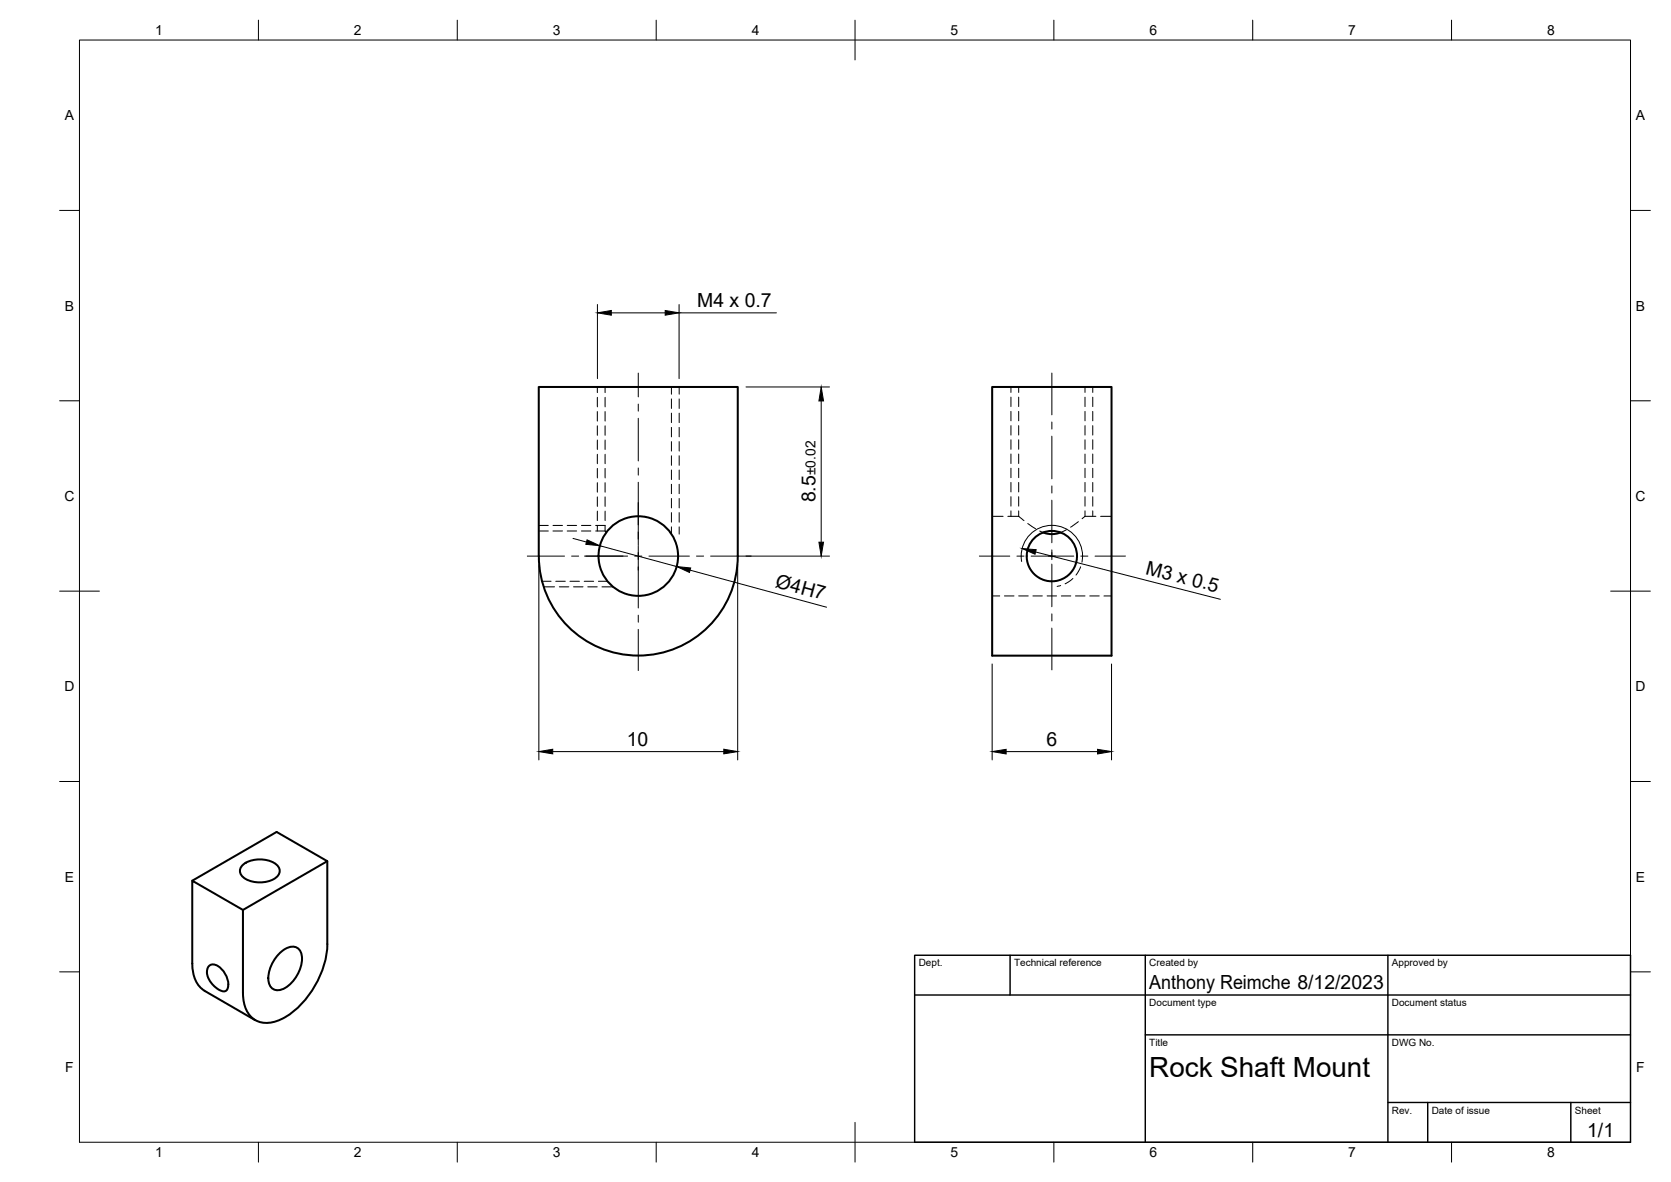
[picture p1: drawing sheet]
<svg xmlns="http://www.w3.org/2000/svg" width="420mm" height="297mm" viewBox="0 0 420 297" stroke-linecap="round" stroke-linejoin="round" font-family="sans-serif">
<!-- layer: Hidden -->
<g fill="none" stroke="#000" stroke-width=".25">
<path d="M152.1 97.2v1.5M152.1 99.9v2.3M168.8 97.2v1.9M256.1 97.2v1.4M256.1 99.8v2.4M272.8 97.2v1.4M272.8 99.8v2.4M152.1 103.4v2.4M152.1 107v2.4M152.1 110.6v2.4M152.1 114.2v2.3M152.1 117.7v2.4"/>
<path d="M168.8 100.3v2.3M168.8 103.8v2.4M168.8 107.4v2.4M168.8 111v2.4M168.8 114.5v2.4M168.8 118.1v2.4M256.1 103.4v2.4M256.1 107v2.3M256.1 110.5v2.4M256.1 114.1v2.4M256.1 117.7v2.3M272.8 103.4v2.4"/>
<path d="M272.8 107v2.3M272.8 110.5v2.4M272.8 114.1v2.4M272.8 117.7v2.3M135.5 133.4h2.4M139 133.4h2.4M142.6 133.4h2.4M146.2 133.4h2.4M149.8 133.4h2.3M152.1 133.4l.3 .4M152.1 121.3v2.4M152.1 124.9v2.4"/>
<path d="M152.1 128.4v2.4M152.1 132v1.4M168.8 121.7v2.4M168.8 125.3v2.3M168.8 128.8v2.4M168.8 132.4v1.8M249.5 129.8h2.7M253.4 129.8h2.7M256.1 129.8l1.4 1M256.1 121.2v2.4M256.1 124.8v2.4M256.1 128.4v1.4"/>
<path d="M258.4 131.6l2 1.3M261.4 133.4l.9 .4M268.2 133.1l-1.6 .7M271.1 131.1l-1.9 1.4M272.8 129.8l-.7 .6M272.8 129.8h2.7M272.8 121.2v2.4M272.8 124.8v2.4M272.8 128.4v1.4M276.7 129.8h2.8M136.3 146.1h2.3M139.7 146.1h2.4"/>
<path d="M143.3 146.1h2.4M146.9 146.1h2.4M150.5 146.1h2.2M249.5 149.8h1.9M252.6 149.8h2.4M256.1 149.8h2.4M259.7 149.8h2.4M263.3 149.8h2.4M266.9 149.8h2.3M270.4 149.8h2.4M274 149.8h2.4M277.6 149.8h1.9"/>
</g>
<!-- layer: Visible -->
<g fill="none" stroke="#000" stroke-width=".51">
<path d="M135.5 97.2h50v42.5a25 25 0 0 1-25 25 25 25 0 0 1-25-25zM249.5 97.2h30v67.6h-30zM260 135.3a6.3 6.3 0 0 1 9 0 6.3 6.3 0 0 1-.2 9l-1.3 1-1.4 .6-1.3 .2-2-.2-1.3-.6-1.3-.9-1.1-1.4-.7-1.6a6.3 6.3 0 0 1 1.6-6.1zM262.3 133.8l1.9 .4 2.4-.4M61.1 217.3a7.1 7.1 0 0 1 8.9 .5 2.1 2.1 0 0 1-1.1 3.1 7.5 7.5 0 0 1-7.8-.5 1.94 1.94 0 0 1 0-3.1zM82.3 216.4v20.9a23.4 23.4 0 0 1-10.6 18.3 7.7 7.7 0 0 1-7.5 .8 7.3 7.3 0 0 1-3.1-6.9v-20.8l-12.8-7.4v20.8a7.7 7.7 0 0 0 3.2 6.9l12.7 7.4M48.3 221.3l21.3-12.2 12.7 7.3-21.2 12.3M70.4 239.5a3.8 3.8 0 0 1 4.5-1.2 4.5 4.5 0 0 1 .6 5.1 8.3 8.3 0 0 1-5.3 5.4 2.47 2.47 0 0 1-2.7-3 9.5 9.5 0 0 1 2.9-6.3zM52.6 242.7a2.41 2.41 0 0 1 3.2 .9 5.1 5.1 0 0 1 1.5 4.5l-.3 .8-.9 .2-1.4-.6-1.3-1.1-.8-1.2-.5-1.4v-1.2z"/>
<circle cx="160.5" cy="139.7" r="10"/>
</g>
<!-- layer: Hidden Narrow -->
<g fill="none" stroke="#000" stroke-width=".25">
<path d="M150.2 97.2v1.5M150.2 99.9v2.3M170.8 97.2v1.9M254.2 97.2v1.4M254.2 99.8v2.4M274.8 97.2v1.4M274.8 99.8v2.4M150.2 103.4v2.4M150.2 107v2.4M150.2 110.6v2.4M150.2 114.2v2.3M150.2 117.7v2.4"/>
<path d="M170.8 100.3v2.3M170.8 103.8v2.4M170.8 107.4v2.4M170.8 111v2.4M170.8 114.5v2.4M170.8 118.1v2.4M254.2 103.4v2.4M254.2 107v2.3M254.2 110.5v2.4M254.2 114.1v2.4M254.2 117.7v2.3M274.8 103.4v2.4"/>
<path d="M274.8 107v2.3M274.8 110.5v2.4M274.8 114.1v2.4M274.8 117.7v2.3M135.5 132h2.4M139 132h2.4M142.6 132h2.4M146.2 132h2.4M149.8 132h2.3M150.2 121.3v2.4M150.2 124.9v2.4M150.2 128.4v2.4"/>
<path d="M150.2 132v1.4M170.8 121.7v2.4M170.8 125.3v2.3M170.8 128.8v2.4M170.8 132.4v1.8M254.2 121.2v2.4M254.2 124.8v2.4M254.2 128.4v1.4M272.2 139.7l-.2 1.6M274.8 121.2v2.4M274.8 124.8v2.4M274.8 128.4v1.4"/>
<path d="M136.7 147.5h2.7M140.6 147.5h2.4M144.2 147.5h2.4M147.8 147.5h2.4M151.4 147.5h2.7M266.7 147.2l-.9 .2M269.8 145.4l-2 1.3M271.7 142.4l-1.1 2.1"/>
</g>
<!-- layer: Visible Narrow -->
<path d="M256.8 139.7l.1 1.4M256.8 139.7a7.7 7.7 0 0 1 7.7-7.7 7.7 7.7 0 0 1 7.7 7.7" fill="none" stroke="#000" stroke-width=".25"/>
<!-- layer: BORDER -->
<g fill="none" stroke="#000" stroke-width=".25">
<path d="M20 10.1h390v276.9h-390zM65 5.1v5M115 5.1v5M165 5.1v5M215 5.1v10M265 5.1v5M315 5.1v5M365 5.1v5M15 52.9h5M410 52.9h5M15 100.7h5M410 100.7h5"/>
<path d="M15 148.6h10M405 148.6h10M15 196.4h5M410 196.4h5M15 244.2h5M410 244.2h5M65 287v5M115 287v5M165 287v5M215 282.1v9.9M265 287v5M315 287v5"/>
<path d="M365 287v5"/>
</g>
<!-- layer: TITLEBLOCK -->
<path d="M230 240.1h180v46.9h-180zM230 250h180M254 240.1v9.9M288 240.1v46.9M349 240.1v46.9M288 260.1h122M349 277.1h61M359 277.1v9.9M395 277.1v9.9" fill="none" stroke="#000" stroke-width=".36"/>
<!-- layer: Smart Centers -->
<g fill="none" stroke="#000" stroke-width=".25">
<path d="M160.5 93.8v5.9M264.5 93.8v10.5M160.5 101.5v1.8M160.5 105.1v10.7M160.5 117.6v1.8M264.5 106.1v1.7M264.5 109.6v10.7M132.6 139.7h9.3M143.7 139.7h1.8M147 139.7h10.8M159.6 139.7h1.8M160.5 121.2v15.9"/>
<path d="M160.5 137.3v15.5M163.2 139.7h10.1M175.1 139.7h1.8M178.7 139.7h10.2M246.3 139.7h7.6M255.7 139.7h1.8M259.3 139.7h10.7M264.5 122.1v1.8M264.5 125.7v10.7M264.5 138.2v2.4M271.8 139.7h1.7M275.3 139.7h7.7"/>
<path d="M160.5 154.6v1.8M160.5 158.2v10.3M264.5 141.8v10.7M264.5 154.3v1.7M264.5 157.8v10.5"/>
</g>
<!-- layer: FD_Dimensions -->
<g fill="none" stroke="#000" stroke-width=".25">
<path d="M150.2 76.5v18.7M153.7 78.6h13.6M170.8 76.5v18.7M170.8 78.6h24.4M187.6 97.2h21M206.5 100.8v35.5M144.1 135.3l3.3 .9M150.8 137.1l19.3 5.3M187.6 139.7h21M260.4 138.7l46.5 11.9M135.5 141.9v49.1M173.5 143.3l34.3 9.3"/>
<path d="M185.5 141.9v49.1M249.5 166.9v24.1M279.5 166.9v24.1M139 188.9h43M253 188.9h23"/>
</g>
<path d="M150.2 78.6l3.5-.6v1.2zM167.3 78l3.5 .6-3.5 .6zM206.5 97.2l.6 3.6h-1.2zM147.6 135.7l3.2 1.4-3.5-.3zM205.9 136.3h1.2l-.6 3.4zM257 137.8l3.5 .3-.3 1.2zM170.1 142.4l3.6 .3-.3 1.2zM135.5 188.9l3.5-.6v1.1zM182 188.3l3.5 .6-3.5 .5zM249.5 188.9l3.5-.6v1.2zM276 188.3l3.5 .6-3.5 .6z" fill="#000" stroke="#000" stroke-width=".25"/>
<text font-size="7" x="289" y="270.6">Rock Shaft Mount</text>
<g font-size="4.9">
<text x="175.3" y="77.2">M4 x 0.7</text>
<text x="205" y="126.3" transform="rotate(-90 205 126.3)">8.5</text>
<text x="194.8" y="147.5" transform="rotate(15 194.8 147.5)">Ø4H7</text>
<text x="287.9" y="144.2" transform="rotate(14 287.9 144.2)">M3 x 0.5</text>
<text x="157.6" y="187.4">10</text>
<text x="263.1" y="187.4">6</text>
<text x="289" y="248.5">Anthony Reimche 8/12/2023</text>
<text x="399.1" y="285.7">1/1</text>
</g>
<g font-size="3.5">
<text x="39" y="8.8">1</text>
<text x="89" y="8.8">2</text>
<text x="139" y="8.8">3</text>
<text x="189" y="8.8">4</text>
<text x="239" y="8.8">5</text>
<text x="289" y="8.8">6</text>
<text x="339" y="8.8">7</text>
<text x="389" y="8.8">8</text>
<text x="16.3" y="30.2">A</text>
<text x="411.3" y="30.2">A</text>
<text x="16.3" y="78">B</text>
<text x="411.3" y="78">B</text>
<text x="205" y="119.5" transform="rotate(-90 205 119.5)">±0.02</text>
<text x="16.2" y="125.9">C</text>
<text x="411.2" y="125.9">C</text>
<text x="16.2" y="173.7">D</text>
<text x="411.2" y="173.7">D</text>
<text x="16.3" y="221.6">E</text>
<text x="411.3" y="221.6">E</text>
<text x="16.4" y="269.4">F</text>
<text x="411.4" y="269.4">F</text>
<text x="39" y="290.8">1</text>
<text x="89" y="290.8">2</text>
<text x="139" y="290.8">3</text>
<text x="189" y="290.8">4</text>
<text x="239" y="290.8">5</text>
<text x="289" y="290.8">6</text>
<text x="339" y="290.8">7</text>
<text x="389" y="290.8">8</text>
</g>
<g font-size="2.5">
<text x="231" y="242.9">Dept.</text>
<text x="255" y="242.9">Technical reference</text>
<text x="289" y="242.9">Created by</text>
<text x="350" y="242.9">Approved by</text>
<text x="289" y="252.8">Document type</text>
<text x="350" y="252.8">Document status</text>
<text x="289" y="262.9">Title</text>
<text x="350" y="262.9">DWG No.</text>
<text x="350" y="279.9">Rev.</text>
<text x="360" y="279.9">Date of issue</text>
<text x="396" y="279.9">Sheet</text>
</g>
</svg>
